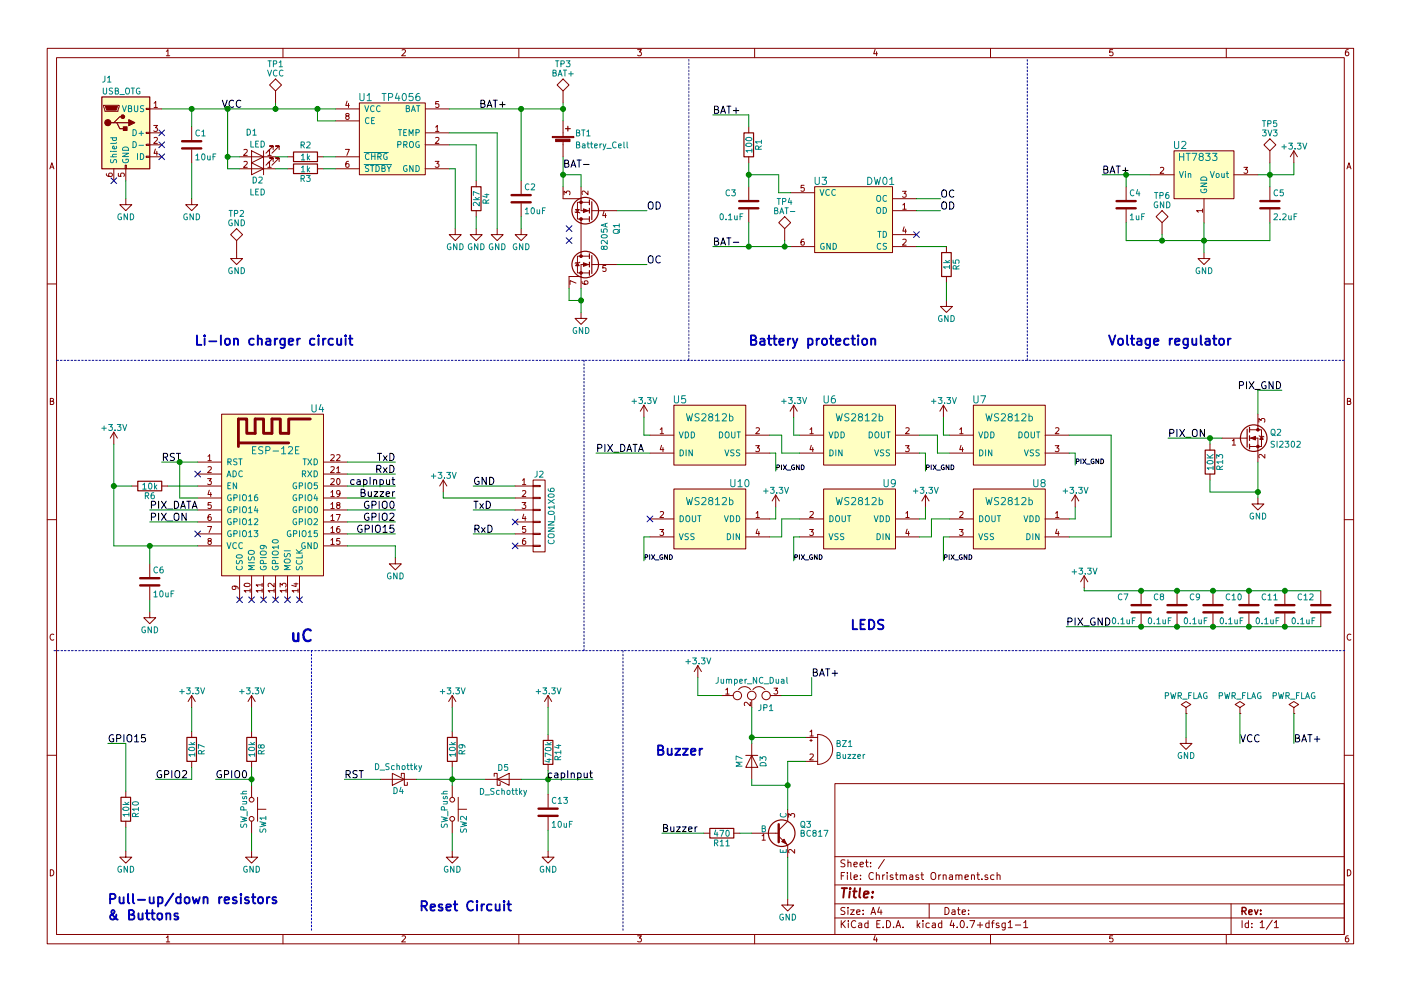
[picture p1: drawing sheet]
EESchema Schematic File Version 2
LIBS:power
LIBS:device
LIBS:transistors
LIBS:conn
LIBS:linear
LIBS:regul
LIBS:74xx
LIBS:cmos4000
LIBS:adc-dac
LIBS:memory
LIBS:xilinx
LIBS:microcontrollers
LIBS:dsp
LIBS:microchip
LIBS:analog_switches
LIBS:motorola
LIBS:texas
LIBS:intel
LIBS:audio
LIBS:interface
LIBS:digital-audio
LIBS:philips
LIBS:display
LIBS:cypress
LIBS:siliconi
LIBS:opto
LIBS:atmel
LIBS:contrib
LIBS:valves
LIBS:Mi_Libreria
LIBS:switches
LIBS:Christmast Ornament-cache
EELAYER 25 0
EELAYER END
$Descr A4 11693 8268
encoding utf-8
Sheet 1 1
Title ""
Date ""
Rev ""
Comp ""
Comment1 ""
Comment2 ""
Comment3 ""
Comment4 ""
$EndDescr
$Comp
L Battery_Cell BT1
U 1 1
P 4700 1200
F 0 "BT1" H 4800 1300 50  0000 L CNN
F 1 "Battery_Cell" H 4800 1200 50  0000 L CNN
F 2 "MisModulos:18650_SMD_Case" V 4700 1260 50  0001 C CNN
F 3 "" V 4700 1260 50  0001 C CNN
	1    4700 1200
	1    0    0    -1  
$EndComp
$Comp
L TP4056 U1
U 1 1
P 3000 850
F 0 "U1" H 3050 900 60  0000 C CNN
F 1 "TP4056" H 3350 900 60  0000 C CNN
F 2 "Housings_SOIC:SOIC-8_3.9x4.9mm_Pitch1.27mm" H 3000 850 60  0001 C CNN
F 3 "" H 3000 850 60  0001 C CNN
	1    3000 850 
	1    0    0    -1  
$EndComp
$Comp
L GND #PWR01
U 1 1
P 3975 1900
F 0 "#PWR01" H 3975 1650 50  0001 C CNN
F 1 "GND" H 3975 1750 50  0000 C CNN
F 2 "" H 3975 1900 50  0001 C CNN
F 3 "" H 3975 1900 50  0001 C CNN
	1    3975 1900
	1    0    0    -1  
$EndComp
$Comp
L GND #PWR02
U 1 1
P 4150 1900
F 0 "#PWR02" H 4150 1650 50  0001 C CNN
F 1 "GND" H 4150 1750 50  0000 C CNN
F 2 "" H 4150 1900 50  0001 C CNN
F 3 "" H 4150 1900 50  0001 C CNN
	1    4150 1900
	1    0    0    -1  
$EndComp
$Comp
L R R4
U 1 1
P 3975 1650
F 0 "R4" V 4055 1650 50  0000 C CNN
F 1 "2k7" V 3975 1650 50  0000 C CNN
F 2 "Resistors_SMD:R_0805_HandSoldering" V 3905 1650 50  0001 C CNN
F 3 "" H 3975 1650 50  0001 C CNN
	1    3975 1650
	1    0    0    -1  
$EndComp
$Comp
L USB_OTG J1
U 1 1
P 1050 1100
F 0 "J1" H 850 1550 50  0000 L CNN
F 1 "USB_OTG" H 850 1450 50  0000 L CNN
F 2 "MisModulos:MicroUSB" H 1200 1050 50  0001 C CNN
F 3 "" H 1200 1050 50  0001 C CNN
	1    1050 1100
	1    0    0    -1  
$EndComp
$Comp
L GND #PWR03
U 1 1
P 1050 1650
F 0 "#PWR03" H 1050 1400 50  0001 C CNN
F 1 "GND" H 1050 1500 50  0000 C CNN
F 2 "" H 1050 1650 50  0001 C CNN
F 3 "" H 1050 1650 50  0001 C CNN
	1    1050 1650
	1    0    0    -1  
$EndComp
NoConn ~ 1350 1100
NoConn ~ 1350 1200
NoConn ~ 1350 1300
Text Label 1850 900  0    60   ~ 0
VCC
NoConn ~ 950  1500
$Comp
L R R2
U 1 1
P 2550 1300
F 0 "R2" V 2450 1300 50  0000 C CNN
F 1 "1k" V 2550 1300 50  0000 C CNN
F 2 "Resistors_SMD:R_0805_HandSoldering" V 2480 1300 50  0001 C CNN
F 3 "" H 2550 1300 50  0001 C CNN
	1    2550 1300
	0    1    1    0   
$EndComp
$Comp
L R R3
U 1 1
P 2550 1400
F 0 "R3" V 2630 1400 50  0000 C CNN
F 1 "1k" V 2550 1400 50  0000 C CNN
F 2 "Resistors_SMD:R_0805_HandSoldering" V 2480 1400 50  0001 C CNN
F 3 "" H 2550 1400 50  0001 C CNN
	1    2550 1400
	0    1    1    0   
$EndComp
$Comp
L LED D1
U 1 1
P 2150 1300
F 0 "D1" H 2200 1100 50  0000 C CNN
F 1 "LED" H 2150 1200 50  0000 C CNN
F 2 "LEDs:LED_0805" H 2150 1300 50  0001 C CNN
F 3 "" H 2150 1300 50  0001 C CNN
	1    2150 1300
	-1   0    0    1   
$EndComp
$Comp
L LED D2
U 1 1
P 2150 1400
F 0 "D2" H 2150 1500 50  0000 C CNN
F 1 "LED" H 2150 1600 50  0000 C CNN
F 2 "LEDs:LED_0805" H 2150 1400 50  0001 C CNN
F 3 "" H 2150 1400 50  0001 C CNN
	1    2150 1400
	-1   0    0    1   
$EndComp
Text Label 4700 1400 0    60   ~ 0
BAT-
Text Label 4000 900  0    60   ~ 0
BAT+
$Comp
L C C1
U 1 1
P 1600 1200
F 0 "C1" H 1625 1300 50  0000 L CNN
F 1 "10uF" H 1625 1100 50  0000 L CNN
F 2 "Capacitors_SMD:C_0805_HandSoldering" H 1638 1050 50  0001 C CNN
F 3 "" H 1600 1200 50  0001 C CNN
	1    1600 1200
	1    0    0    -1  
$EndComp
$Comp
L GND #PWR04
U 1 1
P 1600 1650
F 0 "#PWR04" H 1600 1400 50  0001 C CNN
F 1 "GND" H 1600 1500 50  0000 C CNN
F 2 "" H 1600 1650 50  0001 C CNN
F 3 "" H 1600 1650 50  0001 C CNN
	1    1600 1650
	1    0    0    -1  
$EndComp
$Comp
L C C2
U 1 1
P 4350 1650
F 0 "C2" H 4375 1750 50  0000 L CNN
F 1 "10uF" H 4375 1550 50  0000 L CNN
F 2 "Capacitors_SMD:C_0805_HandSoldering" H 4388 1500 50  0001 C CNN
F 3 "" H 4350 1650 50  0001 C CNN
	1    4350 1650
	1    0    0    -1  
$EndComp
$Comp
L GND #PWR05
U 1 1
P 4350 1900
F 0 "#PWR05" H 4350 1650 50  0001 C CNN
F 1 "GND" H 4350 1750 50  0000 C CNN
F 2 "" H 4350 1900 50  0001 C CNN
F 3 "" H 4350 1900 50  0001 C CNN
	1    4350 1900
	1    0    0    -1  
$EndComp
$Comp
L C C3
U 1 1
P 6250 1700
F 0 "C3" H 6050 1800 50  0000 L CNN
F 1 "0.1uF" H 6000 1600 50  0000 L CNN
F 2 "Capacitors_SMD:C_0805_HandSoldering" H 6288 1550 50  0001 C CNN
F 3 "" H 6250 1700 50  0001 C CNN
	1    6250 1700
	1    0    0    -1  
$EndComp
$Comp
L R R1
U 1 1
P 6250 1200
F 0 "R1" V 6330 1200 50  0000 C CNN
F 1 "100" V 6250 1200 50  0000 C CNN
F 2 "Resistors_SMD:R_0805_HandSoldering" V 6180 1200 50  0001 C CNN
F 3 "" H 6250 1200 50  0001 C CNN
	1    6250 1200
	1    0    0    -1  
$EndComp
$Comp
L DW01 U3
U 1 1
P 6800 1550
F 0 "U3" H 6850 1600 60  0000 C CNN
F 1 "DW01" H 7350 1600 60  0000 C CNN
F 2 "TO_SOT_Packages_SMD:SOT-23-6_Handsoldering" H 6800 1550 60  0001 C CNN
F 3 "" H 6800 1550 60  0001 C CNN
	1    6800 1550
	1    0    0    -1  
$EndComp
$Comp
L R R5
U 1 1
P 7900 2200
F 0 "R5" V 7980 2200 50  0000 C CNN
F 1 "1k" V 7900 2200 50  0000 C CNN
F 2 "Resistors_SMD:R_0805_HandSoldering" V 7830 2200 50  0001 C CNN
F 3 "" H 7900 2200 50  0001 C CNN
	1    7900 2200
	1    0    0    -1  
$EndComp
NoConn ~ 7650 1950
$Comp
L GND #PWR06
U 1 1
P 7900 2500
F 0 "#PWR06" H 7900 2250 50  0001 C CNN
F 1 "GND" H 7900 2350 50  0000 C CNN
F 2 "" H 7900 2500 50  0001 C CNN
F 3 "" H 7900 2500 50  0001 C CNN
	1    7900 2500
	1    0    0    -1  
$EndComp
$Comp
L 8205A Q1
U 1 1
P 5150 1550
F 0 "Q1" H 5450 1550 50  0000 L CNN
F 1 "8205A" H 5450 1450 50  0000 L CNN
F 2 "Housings_SSOP:TSSOP-8_4.4x3mm_Pitch0.65mm" H 5500 950 50  0001 L CIN
F 3 "" V 5350 1350 50  0001 L CNN
	1    5150 1550
	0    1    1    0   
$EndComp
$Comp
L GND #PWR07
U 1 1
P 4850 2600
F 0 "#PWR07" H 4850 2350 50  0001 C CNN
F 1 "GND" H 4850 2450 50  0000 C CNN
F 2 "" H 4850 2600 50  0001 C CNN
F 3 "" H 4850 2600 50  0001 C CNN
	1    4850 2600
	1    0    0    -1  
$EndComp
Text Label 7850 1650 0    60   ~ 0
OC
Text Label 7850 1750 0    60   ~ 0
OD
Text Label 5400 2200 0    60   ~ 0
OC
Text Label 5400 1750 0    60   ~ 0
OD
$Comp
L +3.3V #PWR08
U 1 1
P 950 3700
F 0 "#PWR08" H 950 3550 50  0001 C CNN
F 1 "+3.3V" H 950 3840 50  0000 C CNN
F 2 "" H 950 3700 50  0001 C CNN
F 3 "" H 950 3700 50  0001 C CNN
	1    950  3700
	1    0    0    -1  
$EndComp
$Comp
L GND #PWR09
U 1 1
P 3300 4650
F 0 "#PWR09" H 3300 4400 50  0001 C CNN
F 1 "GND" H 3300 4500 50  0000 C CNN
F 2 "" H 3300 4650 50  0001 C CNN
F 3 "" H 3300 4650 50  0001 C CNN
	1    3300 4650
	1    0    0    -1  
$EndComp
Text Label 1350 3850 0    60   ~ 0
RST
Text Label 3300 4250 2    60   ~ 0
GPIO0
Text Label 3300 4150 2    60   ~ 0
Buzzer
Text Label 3300 3850 2    60   ~ 0
TxD
Text Label 3300 3950 2    60   ~ 0
RxD
$Comp
L +3.3V #PWR010
U 1 1
P 3775 5900
F 0 "#PWR010" H 3775 5750 50  0001 C CNN
F 1 "+3.3V" H 3775 6040 50  0000 C CNN
F 2 "" H 3775 5900 50  0001 C CNN
F 3 "" H 3775 5900 50  0001 C CNN
	1    3775 5900
	1    0    0    -1  
$EndComp
$Comp
L R R9
U 1 1
P 3775 6250
F 0 "R9" V 3855 6250 50  0000 C CNN
F 1 "10k" V 3775 6250 50  0000 C CNN
F 2 "Resistors_SMD:R_0805_HandSoldering" V 3705 6250 50  0001 C CNN
F 3 "" H 3775 6250 50  0001 C CNN
	1    3775 6250
	1    0    0    -1  
$EndComp
$Comp
L GND #PWR011
U 1 1
P 3775 7100
F 0 "#PWR011" H 3775 6850 50  0001 C CNN
F 1 "GND" H 3775 6950 50  0000 C CNN
F 2 "" H 3775 7100 50  0001 C CNN
F 3 "" H 3775 7100 50  0001 C CNN
	1    3775 7100
	1    0    0    -1  
$EndComp
$Comp
L SW_Push SW2
U 1 1
P 3775 6750
F 0 "SW2" H 3825 6850 50  0000 L CNN
F 1 "SW_Push" H 3775 6690 50  0000 C CNN
F 2 "Buttons_Switches_SMD:SW_SPST_SKQG" H 3775 6950 50  0001 C CNN
F 3 "" H 3775 6950 50  0001 C CNN
	1    3775 6750
	0    1    1    0   
$EndComp
Text Label 2875 6500 0    60   ~ 0
RST
$Comp
L +3.3V #PWR012
U 1 1
P 2100 5900
F 0 "#PWR012" H 2100 5750 50  0001 C CNN
F 1 "+3.3V" H 2100 6040 50  0000 C CNN
F 2 "" H 2100 5900 50  0001 C CNN
F 3 "" H 2100 5900 50  0001 C CNN
	1    2100 5900
	1    0    0    -1  
$EndComp
$Comp
L R R8
U 1 1
P 2100 6250
F 0 "R8" V 2180 6250 50  0000 C CNN
F 1 "10k" V 2100 6250 50  0000 C CNN
F 2 "Resistors_SMD:R_0805_HandSoldering" V 2030 6250 50  0001 C CNN
F 3 "" H 2100 6250 50  0001 C CNN
	1    2100 6250
	1    0    0    -1  
$EndComp
$Comp
L GND #PWR013
U 1 1
P 2100 7100
F 0 "#PWR013" H 2100 6850 50  0001 C CNN
F 1 "GND" H 2100 6950 50  0000 C CNN
F 2 "" H 2100 7100 50  0001 C CNN
F 3 "" H 2100 7100 50  0001 C CNN
	1    2100 7100
	1    0    0    -1  
$EndComp
$Comp
L SW_Push SW1
U 1 1
P 2100 6750
F 0 "SW1" H 2150 6850 50  0000 L CNN
F 1 "SW_Push" H 2100 6690 50  0000 C CNN
F 2 "Buttons_Switches_SMD:SW_SPST_SKQG" H 2100 6950 50  0001 C CNN
F 3 "" H 2100 6950 50  0001 C CNN
	1    2100 6750
	0    1    1    0   
$EndComp
Text Label 1800 6500 0    60   ~ 0
GPIO0
$Comp
L Buzzer BZ1
U 1 1
P 6825 6250
F 0 "BZ1" H 6975 6300 50  0000 L CNN
F 1 "Buzzer" H 6975 6200 50  0000 L CNN
F 2 "MisModulos:Buzzer_8.5x8.5mm" V 6800 6350 50  0001 C CNN
F 3 "" V 6800 6350 50  0001 C CNN
	1    6825 6250
	1    0    0    -1  
$EndComp
$Comp
L +3.3V #PWR014
U 1 1
P 3700 4100
F 0 "#PWR014" H 3700 3950 50  0001 C CNN
F 1 "+3.3V" H 3700 4240 50  0000 C CNN
F 2 "" H 3700 4100 50  0001 C CNN
F 3 "" H 3700 4100 50  0001 C CNN
	1    3700 4100
	1    0    0    -1  
$EndComp
Text Label 3950 4250 0    60   ~ 0
TxD
Text Label 3950 4450 0    60   ~ 0
RxD
Text Label 1250 4250 0    60   ~ 0
PIX_DATA
$Comp
L C C6
U 1 1
P 1250 4850
F 0 "C6" H 1275 4950 50  0000 L CNN
F 1 "10uF" H 1275 4750 50  0000 L CNN
F 2 "Capacitors_SMD:C_0805_HandSoldering" H 1288 4700 50  0001 C CNN
F 3 "" H 1250 4850 50  0001 C CNN
	1    1250 4850
	1    0    0    -1  
$EndComp
$Comp
L GND #PWR015
U 1 1
P 1250 5100
F 0 "#PWR015" H 1250 4850 50  0001 C CNN
F 1 "GND" H 1250 4950 50  0000 C CNN
F 2 "" H 1250 5100 50  0001 C CNN
F 3 "" H 1250 5100 50  0001 C CNN
	1    1250 5100
	1    0    0    -1  
$EndComp
Text Label 3300 4350 2    60   ~ 0
GPIO2
$Comp
L R R6
U 1 1
P 1250 4050
F 0 "R6" V 1330 4050 50  0000 C CNN
F 1 "10k" V 1250 4050 50  0000 C CNN
F 2 "Resistors_SMD:R_0805_HandSoldering" V 1180 4050 50  0001 C CNN
F 3 "" H 1250 4050 50  0001 C CNN
	1    1250 4050
	0    1    1    0   
$EndComp
$Comp
L +3.3V #PWR016
U 1 1
P 1600 5900
F 0 "#PWR016" H 1600 5750 50  0001 C CNN
F 1 "+3.3V" H 1600 6040 50  0000 C CNN
F 2 "" H 1600 5900 50  0001 C CNN
F 3 "" H 1600 5900 50  0001 C CNN
	1    1600 5900
	1    0    0    -1  
$EndComp
$Comp
L R R7
U 1 1
P 1600 6250
F 0 "R7" V 1680 6250 50  0000 C CNN
F 1 "10k" V 1600 6250 50  0000 C CNN
F 2 "Resistors_SMD:R_0805_HandSoldering" V 1530 6250 50  0001 C CNN
F 3 "" H 1600 6250 50  0001 C CNN
	1    1600 6250
	1    0    0    -1  
$EndComp
Text Label 1300 6500 0    60   ~ 0
GPIO2
$Comp
L R R10
U 1 1
P 1050 6750
F 0 "R10" V 1130 6750 50  0000 C CNN
F 1 "10k" V 1050 6750 50  0000 C CNN
F 2 "Resistors_SMD:R_0805_HandSoldering" V 980 6750 50  0001 C CNN
F 3 "" H 1050 6750 50  0001 C CNN
	1    1050 6750
	1    0    0    -1  
$EndComp
$Comp
L GND #PWR017
U 1 1
P 1050 7100
F 0 "#PWR017" H 1050 6850 50  0001 C CNN
F 1 "GND" H 1050 6950 50  0000 C CNN
F 2 "" H 1050 7100 50  0001 C CNN
F 3 "" H 1050 7100 50  0001 C CNN
	1    1050 7100
	1    0    0    -1  
$EndComp
Text Label 900  6200 0    60   ~ 0
GPIO15
Text Label 3300 4450 2    60   ~ 0
GPIO15
NoConn ~ 1650 3950
NoConn ~ 1650 4450
NoConn ~ 2000 5000
NoConn ~ 2100 5000
NoConn ~ 2200 5000
NoConn ~ 2300 5000
NoConn ~ 2400 5000
NoConn ~ 2500 5000
$Comp
L +3.3V #PWR018
U 1 1
P 5375 3475
F 0 "#PWR018" H 5375 3325 50  0001 C CNN
F 1 "+3.3V" H 5375 3615 50  0000 C CNN
F 2 "" H 5375 3475 50  0001 C CNN
F 3 "" H 5375 3475 50  0001 C CNN
	1    5375 3475
	1    0    0    -1  
$EndComp
$Comp
L +3.3V #PWR019
U 1 1
P 6625 3475
F 0 "#PWR019" H 6625 3325 50  0001 C CNN
F 1 "+3.3V" H 6625 3615 50  0000 C CNN
F 2 "" H 6625 3475 50  0001 C CNN
F 3 "" H 6625 3475 50  0001 C CNN
	1    6625 3475
	1    0    0    -1  
$EndComp
$Comp
L +3.3V #PWR020
U 1 1
P 7875 3475
F 0 "#PWR020" H 7875 3325 50  0001 C CNN
F 1 "+3.3V" H 7875 3615 50  0000 C CNN
F 2 "" H 7875 3475 50  0001 C CNN
F 3 "" H 7875 3475 50  0001 C CNN
	1    7875 3475
	1    0    0    -1  
$EndComp
$Comp
L +3.3V #PWR021
U 1 1
P 8975 4225
F 0 "#PWR021" H 8975 4075 50  0001 C CNN
F 1 "+3.3V" H 8975 4365 50  0000 C CNN
F 2 "" H 8975 4225 50  0001 C CNN
F 3 "" H 8975 4225 50  0001 C CNN
	1    8975 4225
	-1   0    0    -1  
$EndComp
$Comp
L +3.3V #PWR022
U 1 1
P 7725 4225
F 0 "#PWR022" H 7725 4075 50  0001 C CNN
F 1 "+3.3V" H 7725 4365 50  0000 C CNN
F 2 "" H 7725 4225 50  0001 C CNN
F 3 "" H 7725 4225 50  0001 C CNN
	1    7725 4225
	-1   0    0    -1  
$EndComp
$Comp
L +3.3V #PWR023
U 1 1
P 6475 4225
F 0 "#PWR023" H 6475 4075 50  0001 C CNN
F 1 "+3.3V" H 6475 4365 50  0000 C CNN
F 2 "" H 6475 4225 50  0001 C CNN
F 3 "" H 6475 4225 50  0001 C CNN
	1    6475 4225
	-1   0    0    -1  
$EndComp
$Comp
L WS2812b U5
U 1 1
P 5625 3375
F 0 "U5" H 5675 3425 60  0000 C CNN
F 1 "WS2812b" H 5925 3275 60  0000 C CNN
F 2 "LEDs:LED_WS2812B-PLCC4" H 5625 3225 60  0001 C CNN
F 3 "" H 5625 3225 60  0001 C CNN
	1    5625 3375
	1    0    0    -1  
$EndComp
$Comp
L WS2812b U6
U 1 1
P 6875 3375
F 0 "U6" H 6925 3425 60  0000 C CNN
F 1 "WS2812b" H 7175 3275 60  0000 C CNN
F 2 "LEDs:LED_WS2812B-PLCC4" H 6875 3225 60  0001 C CNN
F 3 "" H 6875 3225 60  0001 C CNN
	1    6875 3375
	1    0    0    -1  
$EndComp
$Comp
L WS2812b U7
U 1 1
P 8125 3375
F 0 "U7" H 8175 3425 60  0000 C CNN
F 1 "WS2812b" H 8425 3275 60  0000 C CNN
F 2 "LEDs:LED_WS2812B-PLCC4" H 8125 3225 60  0001 C CNN
F 3 "" H 8125 3225 60  0001 C CNN
	1    8125 3375
	1    0    0    -1  
$EndComp
$Comp
L WS2812b U8
U 1 1
P 8725 4075
F 0 "U8" H 8775 4125 60  0000 C CNN
F 1 "WS2812b" H 9025 3975 60  0000 C CNN
F 2 "LEDs:LED_WS2812B-PLCC4" H 8725 3925 60  0001 C CNN
F 3 "" H 8725 3925 60  0001 C CNN
	1    8725 4075
	-1   0    0    -1  
$EndComp
$Comp
L WS2812b U9
U 1 1
P 7475 4075
F 0 "U9" H 7525 4125 60  0000 C CNN
F 1 "WS2812b" H 7775 3975 60  0000 C CNN
F 2 "LEDs:LED_WS2812B-PLCC4" H 7475 3925 60  0001 C CNN
F 3 "" H 7475 3925 60  0001 C CNN
	1    7475 4075
	-1   0    0    -1  
$EndComp
$Comp
L WS2812b U10
U 1 1
P 6225 4075
F 0 "U10" H 6275 4125 60  0000 C CNN
F 1 "WS2812b" H 6525 3975 60  0000 C CNN
F 2 "LEDs:LED_WS2812B-PLCC4" H 6225 3925 60  0001 C CNN
F 3 "" H 6225 3925 60  0001 C CNN
	1    6225 4075
	-1   0    0    -1  
$EndComp
Text Label 4975 3775 0    60   ~ 0
PIX_DATA
NoConn ~ 5425 4325
$Comp
L C C4
U 1 1
P 9400 1700
F 0 "C4" H 9425 1800 50  0000 L CNN
F 1 "1uF" H 9425 1600 50  0000 L CNN
F 2 "Capacitors_SMD:C_0805_HandSoldering" H 9438 1550 50  0001 C CNN
F 3 "" H 9400 1700 50  0001 C CNN
	1    9400 1700
	1    0    0    -1  
$EndComp
$Comp
L C C5
U 1 1
P 10600 1700
F 0 "C5" H 10625 1800 50  0000 L CNN
F 1 "2.2uF" H 10625 1600 50  0000 L CNN
F 2 "Capacitors_Tantalum_SMD:CP_Tantalum_Case-A_EIA-3216-18_Hand" H 10638 1550 50  0001 C CNN
F 3 "" H 10600 1700 50  0001 C CNN
	1    10600 1700
	1    0    0    -1  
$EndComp
$Comp
L GND #PWR024
U 1 1
P 10050 2100
F 0 "#PWR024" H 10050 1850 50  0001 C CNN
F 1 "GND" H 10050 1950 50  0000 C CNN
F 2 "" H 10050 2100 50  0001 C CNN
F 3 "" H 10050 2100 50  0001 C CNN
	1    10050 2100
	1    0    0    -1  
$EndComp
Text Label 9200 1450 0    60   ~ 0
BAT+
$Comp
L +3.3V #PWR025
U 1 1
P 10800 1350
F 0 "#PWR025" H 10800 1200 50  0001 C CNN
F 1 "+3.3V" H 10800 1490 50  0000 C CNN
F 2 "" H 10800 1350 50  0001 C CNN
F 3 "" H 10800 1350 50  0001 C CNN
	1    10800 1350
	1    0    0    -1  
$EndComp
NoConn ~ 4750 1900
NoConn ~ 4750 2000
$Comp
L PWR_FLAG #FLG026
U 1 1
P 9900 5950
F 0 "#FLG026" H 9900 6025 50  0001 C CNN
F 1 "PWR_FLAG" H 9900 6100 50  0000 C CNN
F 2 "" H 9900 5950 50  0001 C CNN
F 3 "" H 9900 5950 50  0001 C CNN
	1    9900 5950
	1    0    0    -1  
$EndComp
$Comp
L GND #PWR027
U 1 1
P 9900 6150
F 0 "#PWR027" H 9900 5900 50  0001 C CNN
F 1 "GND" H 9900 6000 50  0000 C CNN
F 2 "" H 9900 6150 50  0001 C CNN
F 3 "" H 9900 6150 50  0001 C CNN
	1    9900 6150
	1    0    0    -1  
$EndComp
Text Label 5950 950  0    60   ~ 0
BAT+
Text Label 5950 2050 0    60   ~ 0
BAT-
Text Label 10350 6200 0    60   ~ 0
VCC
$Comp
L PWR_FLAG #FLG028
U 1 1
P 10350 5950
F 0 "#FLG028" H 10350 6025 50  0001 C CNN
F 1 "PWR_FLAG" H 10350 6100 50  0000 C CNN
F 2 "" H 10350 5950 50  0001 C CNN
F 3 "" H 10350 5950 50  0001 C CNN
	1    10350 5950
	1    0    0    -1  
$EndComp
$Comp
L PWR_FLAG #FLG029
U 1 1
P 10800 5950
F 0 "#FLG029" H 10800 6025 50  0001 C CNN
F 1 "PWR_FLAG" H 10800 6100 50  0000 C CNN
F 2 "" H 10800 5950 50  0001 C CNN
F 3 "" H 10800 5950 50  0001 C CNN
	1    10800 5950
	1    0    0    -1  
$EndComp
Text Label 10800 6200 0    60   ~ 0
BAT+
$Comp
L ESP-12E U4
U 1 1
P 1850 3450
F 0 "U4" H 2650 3500 60  0000 C CNN
F 1 "ESP-12E" H 2300 3150 60  0000 C CNN
F 2 "MisModulos:ESP-12E_SMD" H 1850 3550 60  0001 C CNN
F 3 "" H 1850 3550 60  0001 C CNN
	1    1850 3450
	1    0    0    -1  
$EndComp
$Comp
L CONN_01X06 J2
U 1 1
P 4500 4300
F 0 "J2" H 4500 4650 50  0000 C CNN
F 1 "CONN_01X06" V 4600 4300 50  0000 C CNN
F 2 "Pin_Headers:Pin_Header_Straight_2x03_Pitch2.54mm_SMD" H 4500 4300 50  0001 C CNN
F 3 "" H 4500 4300 50  0001 C CNN
	1    4500 4300
	1    0    0    -1  
$EndComp
NoConn ~ 4300 4350
$Comp
L HT7833 U2
U 1 1
P 9800 1250
F 0 "U2" H 9850 1300 60  0000 C CNN
F 1 "HT7833" H 10000 1200 60  0000 C CNN
F 2 "TO_SOT_Packages_SMD:SOT89-3_Housing_Handsoldering" H 9450 1450 60  0001 C CNN
F 3 "" H 9450 1450 60  0001 C CNN
	1    9800 1250
	1    0    0    -1  
$EndComp
Text Label 1250 4350 0    60   ~ 0
PIX_ON
$Comp
L GND #PWR030
U 1 1
P 10500 4150
F 0 "#PWR030" H 10500 3900 50  0001 C CNN
F 1 "GND" H 10500 4000 50  0000 C CNN
F 2 "" H 10500 4150 50  0001 C CNN
F 3 "" H 10500 4150 50  0001 C CNN
	1    10500 4150
	1    0    0    -1  
$EndComp
Text Label 9750 3650 0    60   ~ 0
PIX_ON
Text Label 6475 3925 0    39   ~ 0
PIX_GND
Text Label 7725 3925 0    39   ~ 0
PIX_GND
Text Label 8975 3875 0    39   ~ 0
PIX_GND
Text Label 7875 4675 0    39   ~ 0
PIX_GND
Text Label 6625 4675 0    39   ~ 0
PIX_GND
Text Label 5375 4675 0    39   ~ 0
PIX_GND
Text Label 10700 3250 2    59   ~ 0
PIX_GND
$Comp
L Q_NMOS_GSD Q2
U 1 1
P 10400 3650
F 0 "Q2" H 10600 3700 50  0000 L CNN
F 1 "SI2302" H 10600 3600 50  0000 L CNN
F 2 "TO_SOT_Packages_SMD:SOT-23_Handsoldering" H 10600 3750 50  0001 C CNN
F 3 "" H 10400 3650 50  0001 C CNN
	1    10400 3650
	1    0    0    -1  
$EndComp
$Comp
L D D3
U 1 1
P 6275 6350
F 0 "D3" H 6275 6450 50  0000 C CNN
F 1 "M7" H 6275 6250 50  0000 C CNN
F 2 "Diodes_SMD:D_SMA_Handsoldering" H 6275 6350 50  0001 C CNN
F 3 "" H 6275 6350 50  0001 C CNN
	1    6275 6350
	0    1    1    0   
$EndComp
$Comp
L +3.3V #PWR031
U 1 1
P 5825 5650
F 0 "#PWR031" H 5825 5500 50  0001 C CNN
F 1 "+3.3V" H 5825 5790 50  0000 C CNN
F 2 "" H 5825 5650 50  0001 C CNN
F 3 "" H 5825 5650 50  0001 C CNN
	1    5825 5650
	1    0    0    -1  
$EndComp
$Comp
L R R13
U 1 1
P 10100 3850
F 0 "R13" V 10180 3850 50  0000 C CNN
F 1 "10K" V 10100 3850 50  0000 C CNN
F 2 "Resistors_SMD:R_0805_HandSoldering" V 10030 3850 50  0001 C CNN
F 3 "" H 10100 3850 50  0001 C CNN
	1    10100 3850
	1    0    0    -1  
$EndComp
$Comp
L BC817-40 Q3
U 1 1
P 6475 6950
F 0 "Q3" H 6675 7025 50  0000 L CNN
F 1 "BC817" H 6675 6950 50  0000 L CNN
F 2 "TO_SOT_Packages_SMD:SOT-23_Handsoldering" H 6675 6875 50  0001 L CIN
F 3 "" H 6475 6950 50  0001 L CNN
	1    6475 6950
	1    0    0    -1  
$EndComp
$Comp
L R R11
U 1 1
P 6025 6950
F 0 "R11" V 6105 6950 50  0000 C CNN
F 1 "470" V 6025 6950 50  0000 C CNN
F 2 "Resistors_SMD:R_0805_HandSoldering" V 5955 6950 50  0001 C CNN
F 3 "" H 6025 6950 50  0001 C CNN
	1    6025 6950
	0    1    1    0   
$EndComp
Text Label 5525 6950 0    60   ~ 0
Buzzer
$Comp
L GND #PWR032
U 1 1
P 6575 7500
F 0 "#PWR032" H 6575 7250 50  0001 C CNN
F 1 "GND" H 6575 7350 50  0000 C CNN
F 2 "" H 6575 7500 50  0001 C CNN
F 3 "" H 6575 7500 50  0001 C CNN
	1    6575 7500
	1    0    0    -1  
$EndComp
$Comp
L Jumper_NC_Dual JP1
U 1 1
P 6275 5800
F 0 "JP1" H 6325 5700 50  0000 L CNN
F 1 "Jumper_NC_Dual" H 6275 5900 50  0000 C BNN
F 2 "MisModulos:Jumper_2-NC" H 6275 5800 50  0001 C CNN
F 3 "" H 6275 5800 50  0001 C CNN
	1    6275 5800
	1    0    0    -1  
$EndComp
Text Label 6775 5650 0    60   ~ 0
BAT+
$Comp
L TEST TP1
U 1 1
P 2300 850
F 0 "TP1" H 2300 1150 50  0000 C BNN
F 1 "VCC" H 2300 1100 50  0000 C CNN
F 2 "Measurement_Points:Measurement_Point_Square-SMD-Pad_Small" H 2300 850 50  0001 C CNN
F 3 "" H 2300 850 50  0001 C CNN
	1    2300 850 
	1    0    0    -1  
$EndComp
$Comp
L TEST TP3
U 1 1
P 4700 850
F 0 "TP3" H 4700 1150 50  0000 C BNN
F 1 "BAT+" H 4700 1100 50  0000 C CNN
F 2 "Measurement_Points:Measurement_Point_Square-SMD-Pad_Small" H 4700 850 50  0001 C CNN
F 3 "" H 4700 850 50  0001 C CNN
	1    4700 850 
	1    0    0    -1  
$EndComp
$Comp
L TEST TP4
U 1 1
P 6550 2000
F 0 "TP4" H 6550 2300 50  0000 C BNN
F 1 "BAT-" H 6550 2250 50  0000 C CNN
F 2 "Measurement_Points:Measurement_Point_Square-SMD-Pad_Small" H 6550 2000 50  0001 C CNN
F 3 "" H 6550 2000 50  0001 C CNN
	1    6550 2000
	1    0    0    -1  
$EndComp
$Comp
L TEST TP6
U 1 1
P 9700 1950
F 0 "TP6" H 9700 2250 50  0000 C BNN
F 1 "GND" H 9700 2200 50  0000 C CNN
F 2 "Measurement_Points:Measurement_Point_Square-SMD-Pad_Small" H 9700 1950 50  0001 C CNN
F 3 "" H 9700 1950 50  0001 C CNN
	1    9700 1950
	1    0    0    -1  
$EndComp
Text Notes 1625 2875 0    79   ~ 16
Li-Ion charger circuit
Text Notes 6250 2875 0    79   ~ 16
Battery protection
Text Notes 9250 2875 0    79   ~ 16
Voltage regulator
Text Notes 7100 5250 0    79   ~ 16
LEDS
Text Notes 2425 5350 0    98   ~ 20
uC
Text Notes 5475 6300 0    79   ~ 16
Buzzer
Text Notes 900  7675 0    79   ~ 16
Pull-up/down resistors\n& Buttons
$Comp
L TEST TP5
U 1 1
P 10600 1350
F 0 "TP5" H 10600 1650 50  0000 C BNN
F 1 "3V3" H 10600 1600 50  0000 C CNN
F 2 "Measurement_Points:Measurement_Point_Square-SMD-Pad_Small" H 10600 1350 50  0001 C CNN
F 3 "" H 10600 1350 50  0001 C CNN
	1    10600 1350
	1    0    0    -1  
$EndComp
$Comp
L TEST TP2
U 1 1
P 1975 2100
F 0 "TP2" H 1975 2400 50  0000 C BNN
F 1 "GND" H 1975 2350 50  0000 C CNN
F 2 "Measurement_Points:Measurement_Point_Square-SMD-Pad_Small" H 1975 2100 50  0001 C CNN
F 3 "" H 1975 2100 50  0001 C CNN
	1    1975 2100
	1    0    0    -1  
$EndComp
$Comp
L GND #PWR033
U 1 1
P 1975 2100
F 0 "#PWR033" H 1975 1850 50  0001 C CNN
F 1 "GND" H 1975 1950 50  0000 C CNN
F 2 "" H 1975 2100 50  0001 C CNN
F 3 "" H 1975 2100 50  0001 C CNN
	1    1975 2100
	1    0    0    -1  
$EndComp
Text Label 3950 4050 0    60   ~ 0
GND
NoConn ~ 4300 4550
$Comp
L C C7
U 1 1
P 9525 5075
F 0 "C7" H 9325 5175 50  0000 L CNN
F 1 "0.1uF" H 9275 4975 50  0000 L CNN
F 2 "Capacitors_SMD:C_0805_HandSoldering" H 9563 4925 50  0001 C CNN
F 3 "" H 9525 5075 50  0001 C CNN
	1    9525 5075
	1    0    0    -1  
$EndComp
$Comp
L C C8
U 1 1
P 9825 5075
F 0 "C8" H 9625 5175 50  0000 L CNN
F 1 "0.1uF" H 9575 4975 50  0000 L CNN
F 2 "Capacitors_SMD:C_0805_HandSoldering" H 9863 4925 50  0001 C CNN
F 3 "" H 9825 5075 50  0001 C CNN
	1    9825 5075
	1    0    0    -1  
$EndComp
$Comp
L C C9
U 1 1
P 10125 5075
F 0 "C9" H 9925 5175 50  0000 L CNN
F 1 "0.1uF" H 9875 4975 50  0000 L CNN
F 2 "Capacitors_SMD:C_0805_HandSoldering" H 10163 4925 50  0001 C CNN
F 3 "" H 10125 5075 50  0001 C CNN
	1    10125 5075
	1    0    0    -1  
$EndComp
$Comp
L C C10
U 1 1
P 10425 5075
F 0 "C10" H 10225 5175 50  0000 L CNN
F 1 "0.1uF" H 10175 4975 50  0000 L CNN
F 2 "Capacitors_SMD:C_0805_HandSoldering" H 10463 4925 50  0001 C CNN
F 3 "" H 10425 5075 50  0001 C CNN
	1    10425 5075
	1    0    0    -1  
$EndComp
$Comp
L C C11
U 1 1
P 10725 5075
F 0 "C11" H 10525 5175 50  0000 L CNN
F 1 "0.1uF" H 10475 4975 50  0000 L CNN
F 2 "Capacitors_SMD:C_0805_HandSoldering" H 10763 4925 50  0001 C CNN
F 3 "" H 10725 5075 50  0001 C CNN
	1    10725 5075
	1    0    0    -1  
$EndComp
$Comp
L C C12
U 1 1
P 11025 5075
F 0 "C12" H 10825 5175 50  0000 L CNN
F 1 "0.1uF" H 10775 4975 50  0000 L CNN
F 2 "Capacitors_SMD:C_0805_HandSoldering" H 11063 4925 50  0001 C CNN
F 3 "" H 11025 5075 50  0001 C CNN
	1    11025 5075
	1    0    0    -1  
$EndComp
Text Label 8900 5225 0    60   ~ 0
PIX_GND
$Comp
L +3.3V #PWR034
U 1 1
P 9050 4900
F 0 "#PWR034" H 9050 4750 50  0001 C CNN
F 1 "+3.3V" H 9050 5040 50  0000 C CNN
F 2 "" H 9050 4900 50  0001 C CNN
F 3 "" H 9050 4900 50  0001 C CNN
	1    9050 4900
	-1   0    0    -1  
$EndComp
$Comp
L GND #PWR035
U 1 1
P 3800 1900
F 0 "#PWR035" H 3800 1650 50  0001 C CNN
F 1 "GND" H 3800 1750 50  0000 C CNN
F 2 "" H 3800 1900 50  0001 C CNN
F 3 "" H 3800 1900 50  0001 C CNN
	1    3800 1900
	1    0    0    -1  
$EndComp
$Comp
L D_Schottky D5
U 1 1
P 4200 6500
F 0 "D5" H 4200 6600 50  0000 C CNN
F 1 "D_Schottky" H 4200 6400 50  0000 C CNN
F 2 "Diodes_SMD:D_0805" H 4200 6500 50  0001 C CNN
F 3 "" H 4200 6500 50  0001 C CNN
	1    4200 6500
	1    0    0    -1  
$EndComp
$Comp
L R R14
U 1 1
P 4575 6275
F 0 "R14" V 4655 6275 50  0000 C CNN
F 1 "470k" V 4575 6275 50  0000 C CNN
F 2 "Resistors_SMD:R_0805_HandSoldering" V 4505 6275 50  0001 C CNN
F 3 "" H 4575 6275 50  0001 C CNN
	1    4575 6275
	1    0    0    -1  
$EndComp
$Comp
L D_Schottky D4
U 1 1
P 3325 6500
F 0 "D4" H 3325 6600 50  0000 C CNN
F 1 "D_Schottky" H 3325 6400 50  0000 C CNN
F 2 "Diodes_SMD:D_0805" H 3325 6500 50  0001 C CNN
F 3 "" H 3325 6500 50  0001 C CNN
	1    3325 6500
	-1   0    0    1   
$EndComp
Wire Wire Line
	4700 1300 4700 1550
Wire Wire Line
	3975 1200 3975 1500
Wire Wire Line
	3975 1800 3975 1900
Wire Wire Line
	2800 1000 2650 1000
Wire Wire Line
	2650 1000 2650 900 
Connection ~ 2650 900 
Wire Wire Line
	1050 1500 1050 1650
Wire Wire Line
	2700 1300 2800 1300
Wire Wire Line
	2700 1400 2800 1400
Wire Wire Line
	2300 1400 2400 1400
Wire Wire Line
	2300 1300 2400 1300
Wire Wire Line
	1900 1400 2000 1400
Wire Wire Line
	1900 900  1900 1400
Connection ~ 1900 900 
Wire Wire Line
	2000 1300 1900 1300
Connection ~ 1900 1300
Wire Wire Line
	1600 1650 1600 1350
Wire Wire Line
	1350 900  2800 900 
Wire Wire Line
	1600 1050 1600 900 
Connection ~ 1600 900 
Wire Wire Line
	4350 900  4350 1500
Connection ~ 4350 900 
Wire Wire Line
	4350 1800 4350 1900
Wire Wire Line
	6250 1350 6250 1550
Wire Wire Line
	5950 2050 6600 2050
Connection ~ 6250 2050
Wire Wire Line
	6600 1600 6500 1600
Wire Wire Line
	6500 1600 6500 1450
Wire Wire Line
	6500 1450 6250 1450
Connection ~ 6250 1450
Wire Wire Line
	7650 2050 7900 2050
Wire Wire Line
	5950 950  6250 950 
Wire Wire Line
	6250 950  6250 1050
Wire Wire Line
	7900 2350 7900 2500
Wire Wire Line
	4700 1450 4850 1450
Wire Wire Line
	4850 1450 4850 1550
Connection ~ 4700 1450
Wire Wire Line
	4750 2400 4750 2500
Wire Wire Line
	4750 2500 4850 2500
Wire Wire Line
	4850 2400 4850 2600
Connection ~ 4850 2500
Wire Wire Line
	6250 1850 6250 2050
Wire Wire Line
	7650 1650 7850 1650
Wire Wire Line
	7650 1750 7850 1750
Wire Wire Line
	5150 2200 5400 2200
Wire Wire Line
	5150 1750 5400 1750
Wire Wire Line
	3750 900  4700 900 
Wire Wire Line
	4700 850  4700 1000
Wire Wire Line
	950  4550 1650 4550
Wire Wire Line
	2900 4550 3300 4550
Wire Wire Line
	950  3700 950  4550
Wire Wire Line
	3300 4550 3300 4650
Connection ~ 950  4050
Wire Wire Line
	1350 3850 1650 3850
Wire Wire Line
	2900 4250 3300 4250
Wire Wire Line
	2900 4150 3300 4150
Wire Wire Line
	2900 3850 3300 3850
Wire Wire Line
	2900 3950 3300 3950
Wire Wire Line
	3775 5900 3775 6100
Wire Wire Line
	3775 6400 3775 6550
Wire Wire Line
	3775 6950 3775 7100
Connection ~ 3775 6500
Wire Wire Line
	2100 5900 2100 6100
Wire Wire Line
	2100 6400 2100 6550
Wire Wire Line
	2100 6950 2100 7100
Wire Wire Line
	2100 6500 1800 6500
Connection ~ 2100 6500
Wire Wire Line
	6725 6350 6575 6350
Wire Wire Line
	6575 6350 6575 6750
Wire Wire Line
	6275 6150 6725 6150
Wire Wire Line
	3950 4050 4300 4050
Wire Wire Line
	3950 4250 4300 4250
Wire Wire Line
	1250 4250 1650 4250
Wire Wire Line
	1250 5000 1250 5100
Wire Wire Line
	1250 4700 1250 4550
Connection ~ 1250 4550
Wire Wire Line
	1650 4150 1500 4150
Wire Wire Line
	1500 4150 1500 3850
Connection ~ 1500 3850
Wire Wire Line
	2900 4350 3300 4350
Wire Wire Line
	1100 4050 950  4050
Wire Wire Line
	1400 4050 1650 4050
Wire Wire Line
	1600 5900 1600 6100
Wire Wire Line
	1600 6500 1300 6500
Wire Wire Line
	1600 6400 1600 6500
Wire Wire Line
	1050 6900 1050 7100
Wire Wire Line
	1050 6600 1050 6200
Wire Wire Line
	1050 6200 900  6200
Wire Wire Line
	2900 4450 3300 4450
Wire Wire Line
	5375 3475 5375 3625
Wire Wire Line
	5375 3625 5425 3625
Wire Wire Line
	6625 3475 6625 3625
Wire Wire Line
	6625 3625 6675 3625
Wire Wire Line
	7875 3475 7875 3625
Wire Wire Line
	7875 3625 7925 3625
Wire Wire Line
	8975 4225 8975 4325
Wire Wire Line
	8975 4325 8925 4325
Wire Wire Line
	7725 4225 7725 4325
Wire Wire Line
	7725 4325 7675 4325
Wire Wire Line
	6475 4225 6475 4325
Wire Wire Line
	6475 4325 6425 4325
Wire Wire Line
	6425 3625 6525 3625
Wire Wire Line
	6525 3625 6525 3775
Wire Wire Line
	6525 3775 6675 3775
Wire Wire Line
	7675 3625 7825 3625
Wire Wire Line
	7825 3625 7825 3775
Wire Wire Line
	7825 3775 7925 3775
Wire Wire Line
	7925 4325 7775 4325
Wire Wire Line
	7775 4325 7775 4475
Wire Wire Line
	7775 4475 7675 4475
Wire Wire Line
	6675 4325 6525 4325
Wire Wire Line
	6525 4325 6525 4475
Wire Wire Line
	6525 4475 6425 4475
Wire Wire Line
	5425 3775 4975 3775
Wire Wire Line
	8925 3625 9275 3625
Wire Wire Line
	9275 3625 9275 4475
Wire Wire Line
	9275 4475 8925 4475
Wire Wire Line
	6425 3775 6475 3775
Wire Wire Line
	7675 3775 7725 3775
Wire Wire Line
	8925 3775 8975 3775
Wire Wire Line
	7925 4475 7875 4475
Wire Wire Line
	6675 4475 6625 4475
Wire Wire Line
	5425 4475 5375 4475
Wire Wire Line
	9400 1550 9400 1450
Wire Wire Line
	9200 1450 9600 1450
Connection ~ 9400 1450
Wire Wire Line
	9400 2000 10600 2000
Wire Wire Line
	9400 2000 9400 1850
Wire Wire Line
	10800 1450 10800 1350
Wire Wire Line
	9900 5950 9900 6150
Wire Wire Line
	10350 5950 10350 6200
Wire Wire Line
	10800 5950 10800 6200
Wire Wire Line
	10050 1850 10050 2100
Connection ~ 10050 2000
Wire Wire Line
	10500 1450 10800 1450
Wire Wire Line
	10600 1350 10600 1550
Connection ~ 10600 1450
Wire Wire Line
	10600 2000 10600 1850
Wire Wire Line
	1250 4350 1650 4350
Wire Wire Line
	9750 3650 10200 3650
Wire Wire Line
	10500 3850 10500 4150
Wire Wire Line
	10500 3450 10500 3250
Wire Wire Line
	6475 3775 6475 3925
Wire Wire Line
	7725 3775 7725 3925
Wire Wire Line
	8975 3775 8975 3875
Wire Wire Line
	7875 4475 7875 4675
Wire Wire Line
	6625 4475 6625 4675
Wire Wire Line
	5375 4475 5375 4675
Wire Wire Line
	10500 3250 10700 3250
Wire Wire Line
	6275 5900 6275 6200
Connection ~ 6275 6150
Wire Wire Line
	6275 6500 6275 6550
Wire Wire Line
	6275 6550 6575 6550
Connection ~ 6575 6550
Wire Wire Line
	10100 3700 10100 3650
Connection ~ 10100 3650
Wire Wire Line
	10100 4000 10100 4100
Wire Wire Line
	10100 4100 10500 4100
Connection ~ 10500 4100
Wire Wire Line
	6175 6950 6275 6950
Wire Wire Line
	5875 6950 5525 6950
Wire Wire Line
	6575 7150 6575 7500
Wire Wire Line
	5825 5650 5825 5800
Wire Wire Line
	5825 5800 6025 5800
Wire Wire Line
	6525 5800 6775 5800
Wire Wire Line
	6775 5800 6775 5650
Wire Wire Line
	6550 2000 6550 2050
Connection ~ 6550 2050
Connection ~ 4700 900 
Wire Wire Line
	2300 850  2300 900 
Connection ~ 2300 900 
Wire Wire Line
	9700 1950 9700 2000
Connection ~ 9700 2000
Wire Notes Line
	475  3000 11225 3000
Wire Notes Line
	5750 3000 5750 475 
Wire Notes Line
	8575 3000 8575 475 
Wire Notes Line
	450  5425 11225 5425
Wire Notes Line
	4875 3000 4875 5425
Wire Wire Line
	4300 4450 3950 4450
Wire Wire Line
	3700 4100 3700 4150
Wire Wire Line
	3700 4150 4300 4150
Wire Wire Line
	9050 4925 11025 4925
Connection ~ 10725 4925
Connection ~ 10425 4925
Connection ~ 10125 4925
Connection ~ 9825 4925
Wire Wire Line
	9050 4925 9050 4900
Connection ~ 9525 4925
Wire Wire Line
	8900 5225 11025 5225
Connection ~ 10725 5225
Connection ~ 10425 5225
Connection ~ 10125 5225
Connection ~ 9825 5225
Connection ~ 9525 5225
Wire Wire Line
	4150 1100 4150 1900
Wire Wire Line
	3975 1200 3750 1200
Wire Wire Line
	3750 1100 4150 1100
Wire Wire Line
	3750 1400 3800 1400
Wire Wire Line
	3800 1400 3800 1900
Wire Wire Line
	3475 6500 4050 6500
Wire Wire Line
	3175 6500 2875 6500
Wire Wire Line
	4575 6425 4575 6625
$Comp
L C C13
U 1 1
P 4575 6775
F 0 "C13" H 4600 6875 50  0000 L CNN
F 1 "10uF" H 4600 6675 50  0000 L CNN
F 2 "Capacitors_SMD:C_0805_HandSoldering" H 4613 6625 50  0001 C CNN
F 3 "" H 4575 6775 50  0001 C CNN
	1    4575 6775
	1    0    0    -1  
$EndComp
Connection ~ 4575 6500
$Comp
L GND #PWR036
U 1 1
P 4575 7100
F 0 "#PWR036" H 4575 6850 50  0001 C CNN
F 1 "GND" H 4575 6950 50  0000 C CNN
F 2 "" H 4575 7100 50  0001 C CNN
F 3 "" H 4575 7100 50  0001 C CNN
	1    4575 7100
	1    0    0    -1  
$EndComp
Wire Wire Line
	4575 7100 4575 6925
$Comp
L +3.3V #PWR037
U 1 1
P 4575 5900
F 0 "#PWR037" H 4575 5750 50  0001 C CNN
F 1 "+3.3V" H 4575 6040 50  0000 C CNN
F 2 "" H 4575 5900 50  0001 C CNN
F 3 "" H 4575 5900 50  0001 C CNN
	1    4575 5900
	1    0    0    -1  
$EndComp
Wire Wire Line
	4575 5900 4575 6125
Wire Notes Line
	2600 5425 2600 7775
Wire Notes Line
	5200 5425 5200 7775
Text Notes 3500 7600 0    79   ~ 16
Reset Circuit
Text Label 3300 4050 2    60   ~ 0
capInput
Text Label 4950 6500 2    60   ~ 0
capInput
Wire Wire Line
	4350 6500 4950 6500
Wire Wire Line
	3300 4050 2900 4050
$EndSCHEMATC
